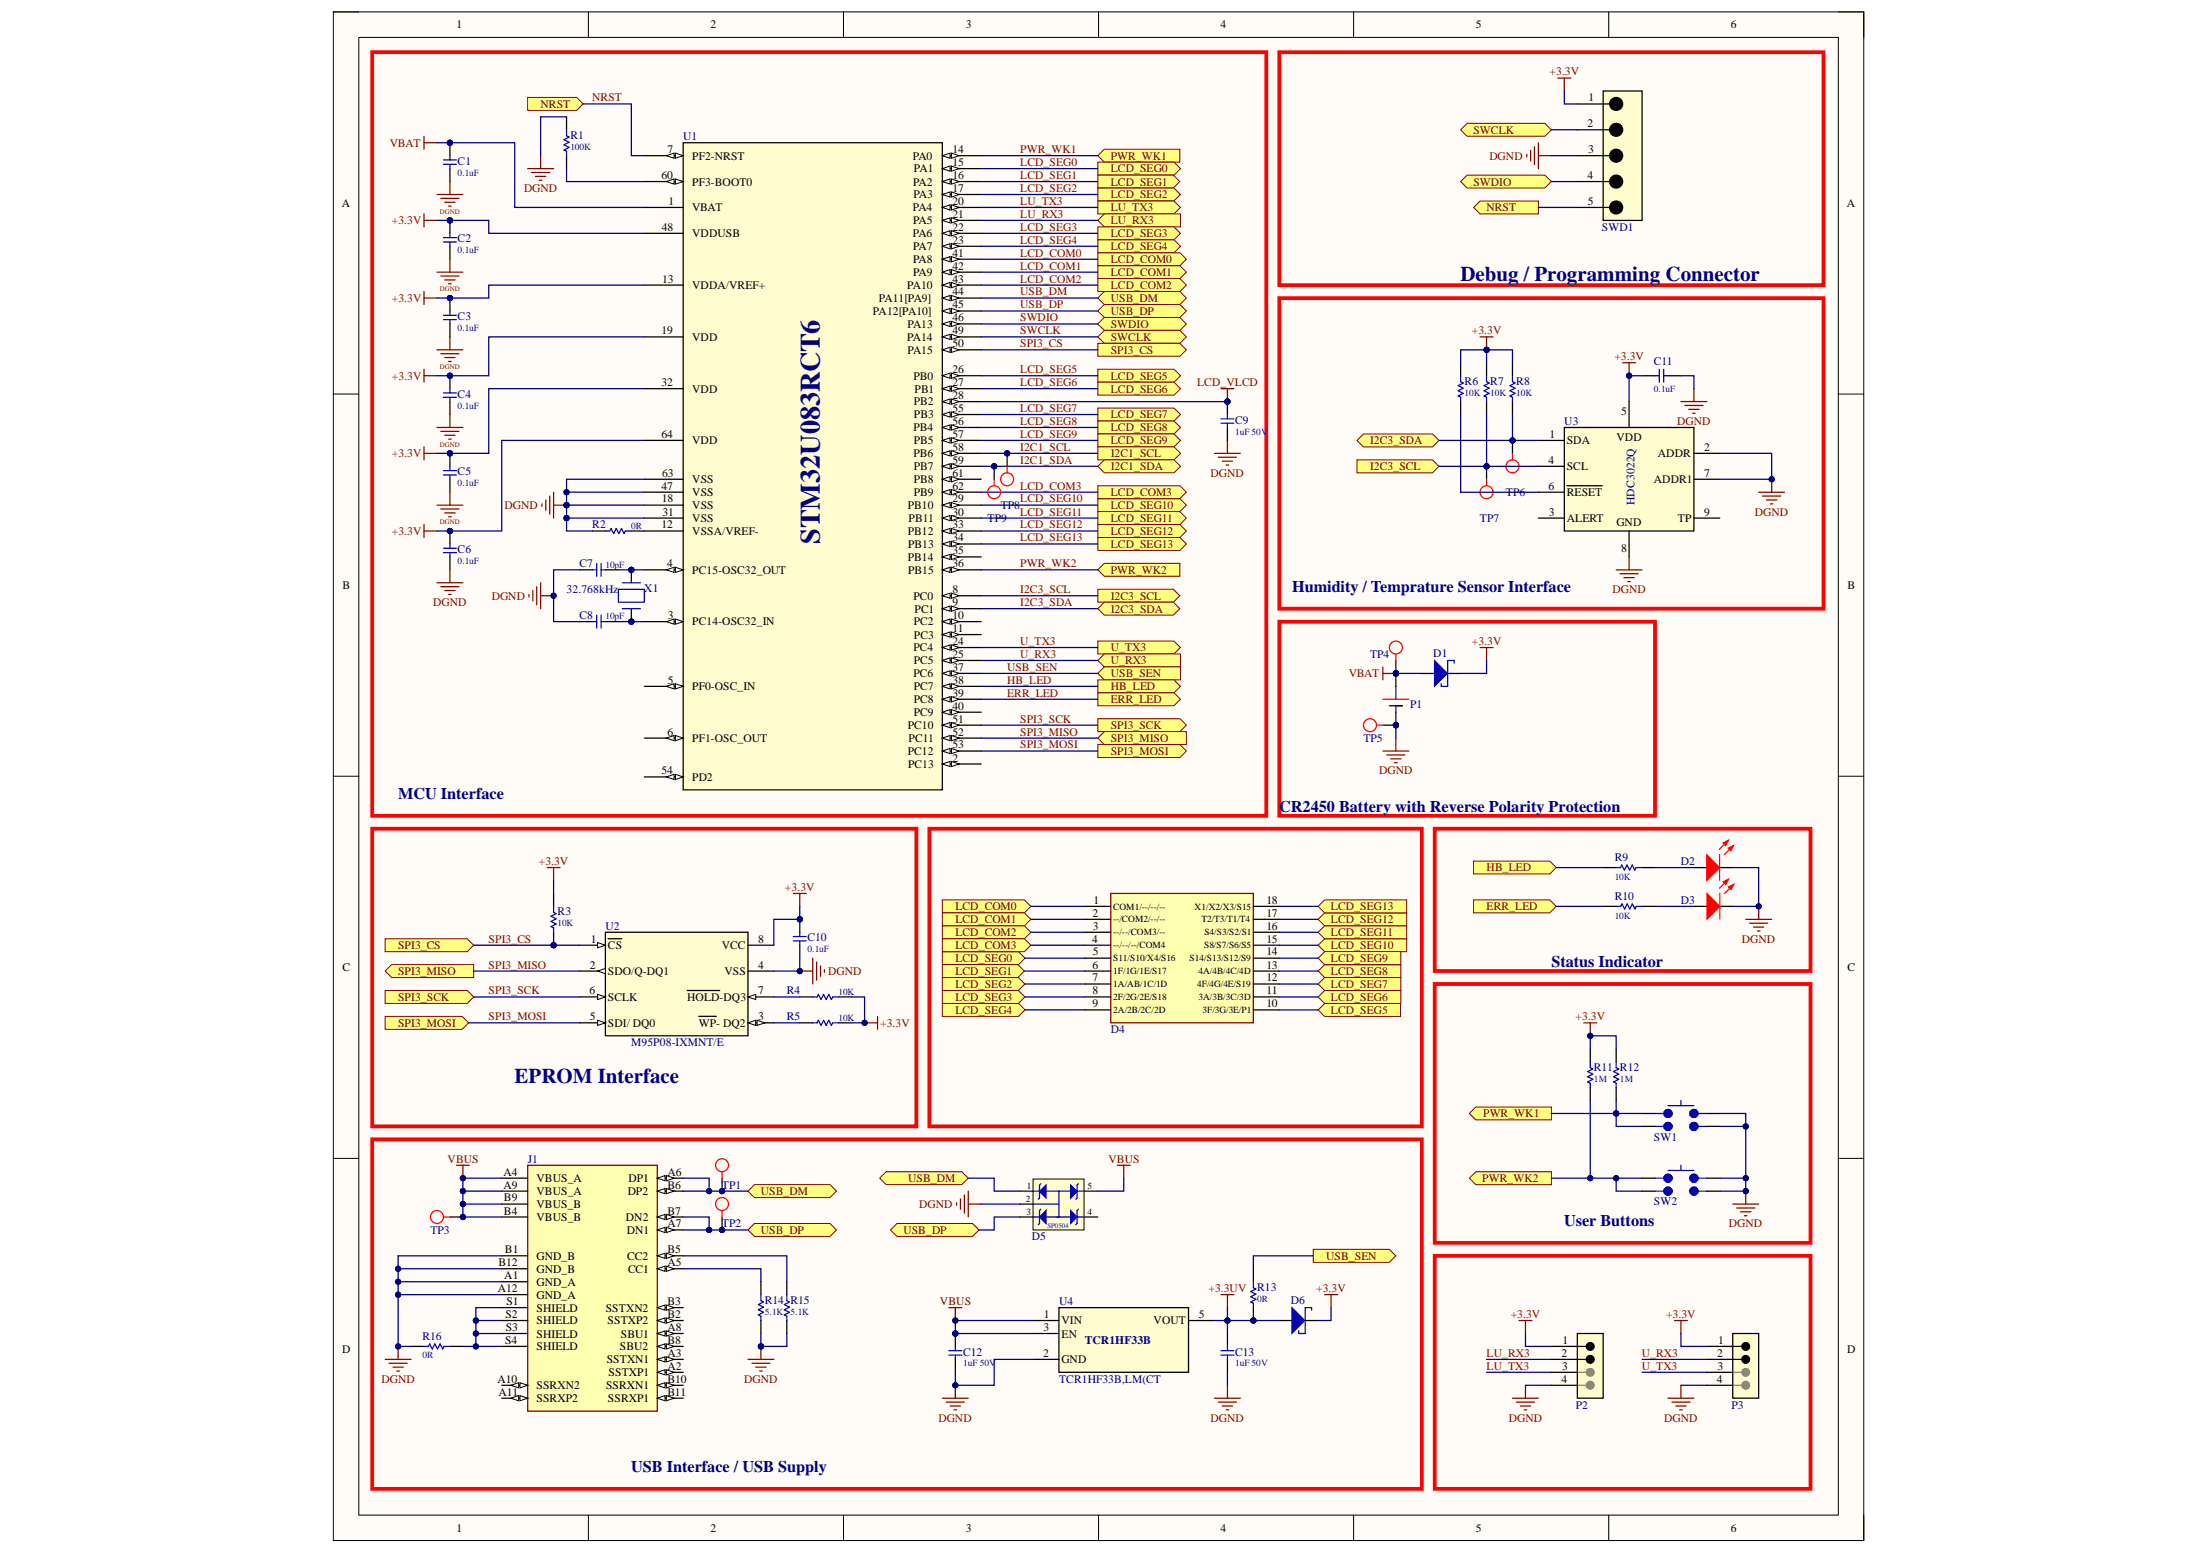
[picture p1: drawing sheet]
# Altium project 2505_IDS_DL_BAT.PrjPcb
1 sheet, 56 parts. Net scope: flat (ports and power ports of the same name join across sheets).
Board file: 2505_IDS_DL_BAT.PcbDoc

## Sheet 2505_IDS_DL_BAT.SchDoc
size 299 x 299 mm; SheetNumber: 1; SheetTotal: 1

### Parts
C1  value 0.1uF  [C_0603 (1608 Metric)]  (hidden comment: CAP CER 0.1UF 50V X7R 0603)
C2  value 0.1uF  [C_0603 (1608 Metric)]  (hidden comment: CAP CER 0.1UF 50V X7R 0603)
C3  value 0.1uF  [C_0603 (1608 Metric)]  (hidden comment: CAP CER 0.1UF 50V X7R 0603)
C4  value 0.1uF  [C_0603 (1608 Metric)]  (hidden comment: CAP CER 0.1UF 50V X7R 0603)
C5  value 0.1uF  [C_0603 (1608 Metric)]  (hidden comment: CAP CER 0.1UF 50V X7R 0603)
C6  value 0.1uF  [C_0603 (1608 Metric)]  (hidden comment: CAP CER 0.1UF 50V X7R 0603)
C7  value 10pF  [C_0603 (1608 Metric)]  (hidden comment: CAP CER 10PF 50V C0G/NP0 0603)
C8  value 10pF  [C_0603 (1608 Metric)]  (hidden comment: CAP CER 10PF 50V C0G/NP0 0603)
C9  value 1uF 50V  [C_0805 (2012 Metric)]  (hidden comment: CAP CER 1UF 50V X7R 0805)
C10  value 0.1uF  [C_0603 (1608 Metric)]  (hidden comment: CAP CER 0.1UF 50V X7R 0603)
C11  value 0.1uF  [C_0603 (1608 Metric)]  (hidden comment: CAP CER 0.1UF 50V X7R 0603)
C12  value 1uF 50V  [C_0805 (2012 Metric)]  (hidden comment: CAP CER 1UF 50V X7R 0805)
C13  value 1uF 50V  [C_0805 (2012 Metric)]  (hidden comment: CAP CER 1UF 50V X7R 0805)
D1  DIODE SCHOTTKY 20V 1A SOD323  [SOD-323]  (value not drawn)
D2  LED RED CLEAR SMD  [L_SMD0805]  (value not drawn)
D3  LED RED CLEAR SMD  [L_SMD0805]  (value not drawn)
D4  LCD_DL_BAT  [LCD_DL_BAT]  (value not drawn)
D5  TVS DIODE 5.5VWM 8.5VC SOT23-5  [SOT-23-5]  (value not drawn)
D6  DIODE SCHOTTKY 20V 1A SOD323  [SOD-323]  (value not drawn)
J1  USB-C REC 3" VERT 24P SMT & TH S  [USB4225-03-1000-C]  (value not drawn)
P1  BAT CLIP CR2477  [BAT_CLIP_CR2477]  (value not drawn)
P2  WR-PHD 1x4 2.00 MM PIN HEADER  [62000411121]  (value not drawn)
P3  WR-PHD 1x4 2.00 MM PIN HEADER  [62000411121]  (value not drawn)
R1  value 100K  [0603 (1608 Metric)]  (hidden comment: RES 100K OHM 1% 1/10W 0603)
R2  value 0R  [0402 (1005 Metric)]  (hidden comment: RES 0 OHM JUMPER - 0402)
R3  value 10K  [0603 (1608 Metric)]  (hidden comment: RES 10K OHM 1% 1/10W 0603)
R4  value 10K  [0603 (1608 Metric)]  (hidden comment: RES 10K OHM 1% 1/10W 0603)
R5  value 10K  [0603 (1608 Metric)]  (hidden comment: RES 10K OHM 1% 1/10W 0603)
R6  value 10K  [0603 (1608 Metric)]  (hidden comment: RES 10K OHM 1% 1/10W 0603)
R7  value 10K  [0603 (1608 Metric)]  (hidden comment: RES 10K OHM 1% 1/10W 0603)
R8  value 10K  [0603 (1608 Metric)]  (hidden comment: RES 10K OHM 1% 1/10W 0603)
R9  value 10K  [0603 (1608 Metric)]  (hidden comment: RES 10K OHM 1% 1/10W 0603)
R10  value 10K  [0603 (1608 Metric)]  (hidden comment: RES 10K OHM 1% 1/10W 0603)
R11  value 1M  [0603 (1608 Metric)]  (hidden comment: RES 1M OHM 1% 1/10W 0603)
R12  value 1M  [0603 (1608 Metric)]  (hidden comment: RES 1M OHM 1% 1/10W 0603)
R13  value 0R  [0402 (1005 Metric)]  (hidden comment: RES 0 OHM JUMPER - 0402)
R14  value 5.1K  [0603 (1608 Metric)]  (hidden comment: RES 5.1K OHM 1% 1/10W 0603)
R15  value 5.1K  [0603 (1608 Metric)]  (hidden comment: RES 5.1K OHM 1% 1/10W 0603)
R16  value 0R  [0402 (1005 Metric)]  (hidden comment: RES 0 OHM JUMPER - 0402)
SW1  SWITCH TACTILE SPST-NO 0.05A 12V  [TL3305AF260QG]  (value not drawn)
SW2  SWITCH TACTILE SPST-NO 0.05A 12V  [TL3305AF260QG]  (value not drawn)
SWD1  CONN HEADER VERT 5POS 2.54MM  [Burg Stick 1x5 2.54mm]  (value not drawn)
TP1  Test Point  [Testpoint 1.02mm PTH]  (value not drawn)
TP2  Test Point  [Testpoint 1.02mm PTH]  (value not drawn)
TP3  Test Point  [Testpoint 1.02mm PTH]  (value not drawn)
TP4  Test Point  [Testpoint 1.02mm PTH]  (value not drawn)
TP5  Test Point  [Testpoint 1.02mm PTH]  (value not drawn)
TP6  Test Point  [Testpoint 1.02mm PTH]  (value not drawn)
TP7  Test Point  [Testpoint 1.02mm PTH]  (value not drawn)
TP8  Test Point SMD  [Test_PointSMD]  (value not drawn)
TP9  Test Point SMD  [Test_PointSMD]  (value not drawn)
U1  value STM32U083RCT6  [64-LQFP]  (hidden comment: IC MCU STM32U083RCT6 64LQFP)
U2  IC EEPROM 8MBIT SPI/QUAD 8SOIC  [8-SOIC (0.154", 3.90mm Width)]  (value not drawn)
U3  RH DIGITAL HUMIDITY SENSOR  [8-LFDFN Exposed Pad]  (value not drawn)
U4  value TCR1HF33B,LM(CT  [SC-74A, SOT-753]  (hidden comment: IC REG LINEAR 3.3V 150MA SMV)
X1  value 32.768kHz  [CRY_NX2012SA_2P]  (hidden comment: CRYSTAL 32.7680KHZ 7PF SMD)

### Blocks framed on the sheet
MCU Interface: C1-C9 R1 R2 TP8 TP9 U1 X1
Debug / Programming Connector: SWD1
Humidity / Temprature Sensor Interface: C11 R6-R8 TP6 TP7 U3
CR2450 Battery with Reverse Polarity Protection: D1 P1 TP4 TP5
EPROM Interface: C10 R3-R5 U2
Status Indicator: D2 D3 R9 R10
User Buttons: R11 R12 SW1 SW2
USB Interface / USB Supply: C12 C13 D5 D6 J1 R13-R16 TP1-TP3 U4

### Ports
ERR_LED (in, see 2505_IDS_DL_BAT[3B]), ERR_LED (out, see 2505_IDS_DL_BAT[5C]), HB_LED (in, see 2505_IDS_DL_BAT[3B]), HB_LED (out, see 2505_IDS_DL_BAT[5C]), I2C1_SCL (out), I2C1_SDA (bidir), I2C3_SCL (in, see 2505_IDS_DL_BAT[3B]), I2C3_SCL (out, see 2505_IDS_DL_BAT[5B]), I2C3_SDA (bidir, see 2505_IDS_DL_BAT[3B]), I2C3_SDA (bidir, see 2505_IDS_DL_BAT[5B]), LCD_COM0 (in, see 2505_IDS_DL_BAT[3A]), LCD_COM0 (out, see 2505_IDS_DL_BAT[3C]), LCD_COM1 (in, see 2505_IDS_DL_BAT[3A]), LCD_COM1 (out, see 2505_IDS_DL_BAT[3C]), LCD_COM2 (in, see 2505_IDS_DL_BAT[3A]), LCD_COM2 (out, see 2505_IDS_DL_BAT[3C]), LCD_COM3 (in, see 2505_IDS_DL_BAT[3B]), LCD_COM3 (out, see 2505_IDS_DL_BAT[3C]), LCD_SEG0 (in, see 2505_IDS_DL_BAT[3A]), LCD_SEG0 (out, see 2505_IDS_DL_BAT[3C]), LCD_SEG1 (in, see 2505_IDS_DL_BAT[3A]), LCD_SEG1 (out, see 2505_IDS_DL_BAT[3C]), LCD_SEG2 (in, see 2505_IDS_DL_BAT[3A]), LCD_SEG2 (out, see 2505_IDS_DL_BAT[3C]), LCD_SEG3 (in, see 2505_IDS_DL_BAT[3A]), LCD_SEG3 (out, see 2505_IDS_DL_BAT[3C]), LCD_SEG4 (in, see 2505_IDS_DL_BAT[3A]), LCD_SEG4 (out, see 2505_IDS_DL_BAT[3C]), LCD_SEG5 (in, see 2505_IDS_DL_BAT[3A]), LCD_SEG5 (out, see 2505_IDS_DL_BAT[4C]), LCD_SEG6 (in, see 2505_IDS_DL_BAT[3A]), LCD_SEG6 (out, see 2505_IDS_DL_BAT[4C]), LCD_SEG7 (in, see 2505_IDS_DL_BAT[3B]), LCD_SEG7 (out, see 2505_IDS_DL_BAT[4C]), LCD_SEG8 (in, see 2505_IDS_DL_BAT[3B]), LCD_SEG8 (out, see 2505_IDS_DL_BAT[4C]), LCD_SEG9 (in, see 2505_IDS_DL_BAT[3B]), LCD_SEG9 (out, see 2505_IDS_DL_BAT[4C]), LCD_SEG10 (in, see 2505_IDS_DL_BAT[3B]), LCD_SEG10 (out, see 2505_IDS_DL_BAT[4C]), LCD_SEG11 (in, see 2505_IDS_DL_BAT[3B]), LCD_SEG11 (out, see 2505_IDS_DL_BAT[4C]), LCD_SEG12 (in, see 2505_IDS_DL_BAT[3B]), LCD_SEG12 (out, see 2505_IDS_DL_BAT[4C]), LCD_SEG13 (in, see 2505_IDS_DL_BAT[3B]), LCD_SEG13 (out, see 2505_IDS_DL_BAT[4C]), LU_RX3 (in), LU_TX3 (out), NRST (in, see 2505_IDS_DL_BAT[5A]), NRST (out, see 2505_IDS_DL_BAT[1A]), PWR_WK1 (in, see 2505_IDS_DL_BAT[5C]), PWR_WK1 (out, see 2505_IDS_DL_BAT[3A]), PWR_WK2 (in, see 2505_IDS_DL_BAT[5D]), PWR_WK2 (out, see 2505_IDS_DL_BAT[3B]), SPI3_CS (in, see 2505_IDS_DL_BAT[3A]), SPI3_CS (out, see 2505_IDS_DL_BAT[1C]), SPI3_MISO (in, see 2505_IDS_DL_BAT[1C]), SPI3_MISO (out, see 2505_IDS_DL_BAT[3B]), SPI3_MOSI (in, see 2505_IDS_DL_BAT[3B]), SPI3_MOSI (out, see 2505_IDS_DL_BAT[1C]), SPI3_SCK (in, see 2505_IDS_DL_BAT[3B]), SPI3_SCK (out, see 2505_IDS_DL_BAT[1C]), SWCLK (bidir, see 2505_IDS_DL_BAT[3A]), SWCLK (bidir, see 2505_IDS_DL_BAT[5A]), SWDIO (bidir, see 2505_IDS_DL_BAT[3A]), SWDIO (bidir, see 2505_IDS_DL_BAT[5A]), U_RX3 (in), U_TX3 (out), USB_DM (bidir, see 2505_IDS_DL_BAT[2D], 2505_IDS_DL_BAT[3A]), USB_DM (bidir, see 2505_IDS_DL_BAT[2D], 2505_IDS_DL_BAT[3D]), USB_DM (bidir, see 2505_IDS_DL_BAT[3A], 2505_IDS_DL_BAT[3D]), USB_DP (bidir, see 2505_IDS_DL_BAT[2D], 2505_IDS_DL_BAT[3A]), USB_DP (bidir, see 2505_IDS_DL_BAT[2D], 2505_IDS_DL_BAT[3D]), USB_DP (bidir, see 2505_IDS_DL_BAT[3A], 2505_IDS_DL_BAT[3D]), USB_SEN (in, see 2505_IDS_DL_BAT[4D]), USB_SEN (out, see 2505_IDS_DL_BAT[3B])

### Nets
+3.3UV: C13.2 D6.2(A) R13.1 U4.5(VOUT)
+3.3V: C2.2 C3.2 C4.2 C5.2 C6.2 C10.1 C11.1 D1.1(K) D6.1(K) P2.1 P3.1 R3.2 R4.2 R5.2 R6.2 R7.2 R8.2 R11.2 R12.2 SWD1.1 U1.13(VDDA/VREF+) U1.19(VDD) U1.32(VDD) U1.48(VDDUSB) U1.64(VDD) U2.8(VCC) U3.5(VDD)
DGND: C1.1 C2.1 C3.1 C4.1 C5.1 C6.1 C7.1 C8.1 C9.1 C10.2 C11.2 C12.1 C13.1 D2.2(K) D3.2(K) D5.2 J1.A1(GND_A) J1.A12(GND_A) J1.B1(GND_B) J1.B12(GND_B) P1.2(-) P2.4 P3.4 R1.2 R2.1 R14.1 R15.1 R16.1 SW1.3 SW1.4 SW2.3 SW2.4 SWD1.3 TP5.1 U1.18(VSS) U1.31(VSS) U1.47(VSS) U1.63(VSS) U2.4(VSS) U3.2(ADDR) U3.7(ADDR1) U3.8(GND) U4.2(GND)
LCD_VLCD: C9.2 U1.28(PB2)
VBAT: C1.2 D1.2(A) P1.1(+) TP4.1 U1.1(VBAT)
VBUS: C12.2 D5.5 J1.A4(VBUS_A) J1.A9(VBUS_A) J1.B4(VBUS_B) J1.B9(VBUS_B) TP3.1 U4.1(VIN) U4.3(EN)
ERR_LED: R10.1 U1.39(PC8) ; port ERR_LED
HB_LED: R9.1 U1.38(PC7) ; port HB_LED
I2C1_SCL: TP8.1 U1.58(PB6) ; port I2C1_SCL
I2C1_SDA: TP9.1 U1.59(PB7) ; port I2C1_SDA
I2C3_SCL: R7.1 TP7.1 U1.8(PC0) U3.4(SCL) ; port I2C3_SCL
I2C3_SDA: R8.1 TP6.1 U1.9(PC1) U3.1(SDA) ; port I2C3_SDA
LCD_COM0: D4.1(COM1/--/--/--) U1.41(PA8) ; port LCD_COM0
LCD_COM1: D4.2(--/COM2/--/--) U1.42(PA9) ; port LCD_COM1
LCD_COM2: D4.3(--/--/COM3/--) U1.43(PA10) ; port LCD_COM2
LCD_COM3: D4.4(--/--/--/COM4) U1.62(PB9) ; port LCD_COM3
LCD_SEG0: D4.5(S11/S10/X4/S16) U1.15(PA1) ; port LCD_SEG0
LCD_SEG1: D4.6(1F/1G/1E/S17) U1.16(PA2) ; port LCD_SEG1
LCD_SEG2: D4.7(1A/AB/1C/1D) U1.17(PA3) ; port LCD_SEG2
LCD_SEG3: D4.8(2F/2G/2E/S18) U1.22(PA6) ; port LCD_SEG3
LCD_SEG4: D4.9(2A/2B/2C/2D) U1.23(PA7) ; port LCD_SEG4
LCD_SEG5: D4.10(3F/3G/3E/P1) U1.26(PB0) ; port LCD_SEG5
LCD_SEG6: D4.11(3A/3B/3C/3D) U1.27(PB1) ; port LCD_SEG6
LCD_SEG7: D4.12(4F/4G/4E/S19) U1.55(PB3) ; port LCD_SEG7
LCD_SEG8: D4.13(4A/4B/4C/4D) U1.56(PB4) ; port LCD_SEG8
LCD_SEG9: D4.14(S14/S13/S12/S9) U1.57(PB5) ; port LCD_SEG9
LCD_SEG10: D4.15(S8/S7/S6/S5) U1.29(PB10) ; port LCD_SEG10
LCD_SEG11: D4.16(S4/S3/S2/S1) U1.30(PB11) ; port LCD_SEG11
LCD_SEG12: D4.17(T2/T3/T1/T4) U1.33(PB12) ; port LCD_SEG12
LCD_SEG13: D4.18(X1/X2/X3/S15) U1.34(PB13) ; port LCD_SEG13
LU_RX3: P2.2 U1.21(PA5) ; port LU_RX3
LU_TX3: P2.3 U1.20(PA4) ; port LU_TX3
NRST: SWD1.5 U1.7(PF2-NRST) ; port NRST
PWR_WK1: R12.1 SW1.1 SW1.2 U1.14(PA0) ; port PWR_WK1
PWR_WK2: R11.1 SW2.1 SW2.2 U1.36(PB15) ; port PWR_WK2
SPI3_CS: R3.1 U1.50(PA15) U2.1(~{CS}) ; port SPI3_CS
SPI3_MISO: U1.52(PC11) U2.2(SDO/Q-DQ1) ; port SPI3_MISO
SPI3_MOSI: U1.53(PC12) U2.5(SDI/_DQ0) ; port SPI3_MOSI
SPI3_SCK: U1.51(PC10) U2.6(SCLK) ; port SPI3_SCK
SWCLK: SWD1.2 U1.49(PA14) ; port SWCLK
SWDIO: SWD1.4 U1.46(PA13) ; port SWDIO
U_RX3: P3.2 U1.25(PC5) ; port U_RX3
U_TX3: P3.3 U1.24(PC4) ; port U_TX3
USB_DM: D5.1 J1.A6(DP1) J1.B6(DP2) TP1.1 U1.44(PA11[PA9]) ; port USB_DM
USB_DP: D5.3 J1.A7(DN1) J1.B7(DN2) TP2.1 U1.45(PA12[PA10]) ; port USB_DP
USB_SEN: R13.2 U1.37(PC6) ; port USB_SEN
NetC7_2: C7.2 U1.4(PC15-OSC32_OUT) X1.2(X2)
NetC8_2: C8.2 U1.3(PC14-OSC32_IN) X1.1(X1)
NetD2_1: D2.1(A) R9.2
NetD3_1: D3.1(A) R10.2
NetJ1_A5: J1.A5(CC1) R14.2
NetJ1_B5: J1.B5(CC2) R15.2
NetJ1_S1: J1.S1(SHIELD) J1.S2(SHIELD) J1.S3(SHIELD) J1.S4(SHIELD) R16.2
NetR1_1: R1.1 U1.60(PF3-BOOT0)
NetR2_2: R2.2 U1.12(VSSA/VREF-)
NetR4_1: R4.1 U2.7(~{HOLD}-DQ3)
NetR5_1: R5.1 U2.3(~{WP}-_DQ2)
NetR6_1: R6.1 U3.6(~{RESET})

Not connected (* = marked no-connect by the designer): D5 4; J1 A2(SSTXP1) A3(SSTXN1) A8(SBU1) A10(SSRXN2) A11(SSRXP2) B2(SSTXP2) B3(SSTXN2) B8(SBU2) B10(SSRXN1) B11(SSRXP1); U1 2(PC13) 5(PF0-OSC_IN) 6(PF1-OSC_OUT) 10(PC2) 11(PC3) 35(PB14) 40(PC9) 54(PD2) 61(PB8); U3 3(ALERT) 9(TP)

## Assembly variants
2505_IDS_DL_BAT_PROD: not fitted P2 P3 SWD1 TP1 TP2 TP3 TP4 TP5 TP6 TP7 TP8 TP9
